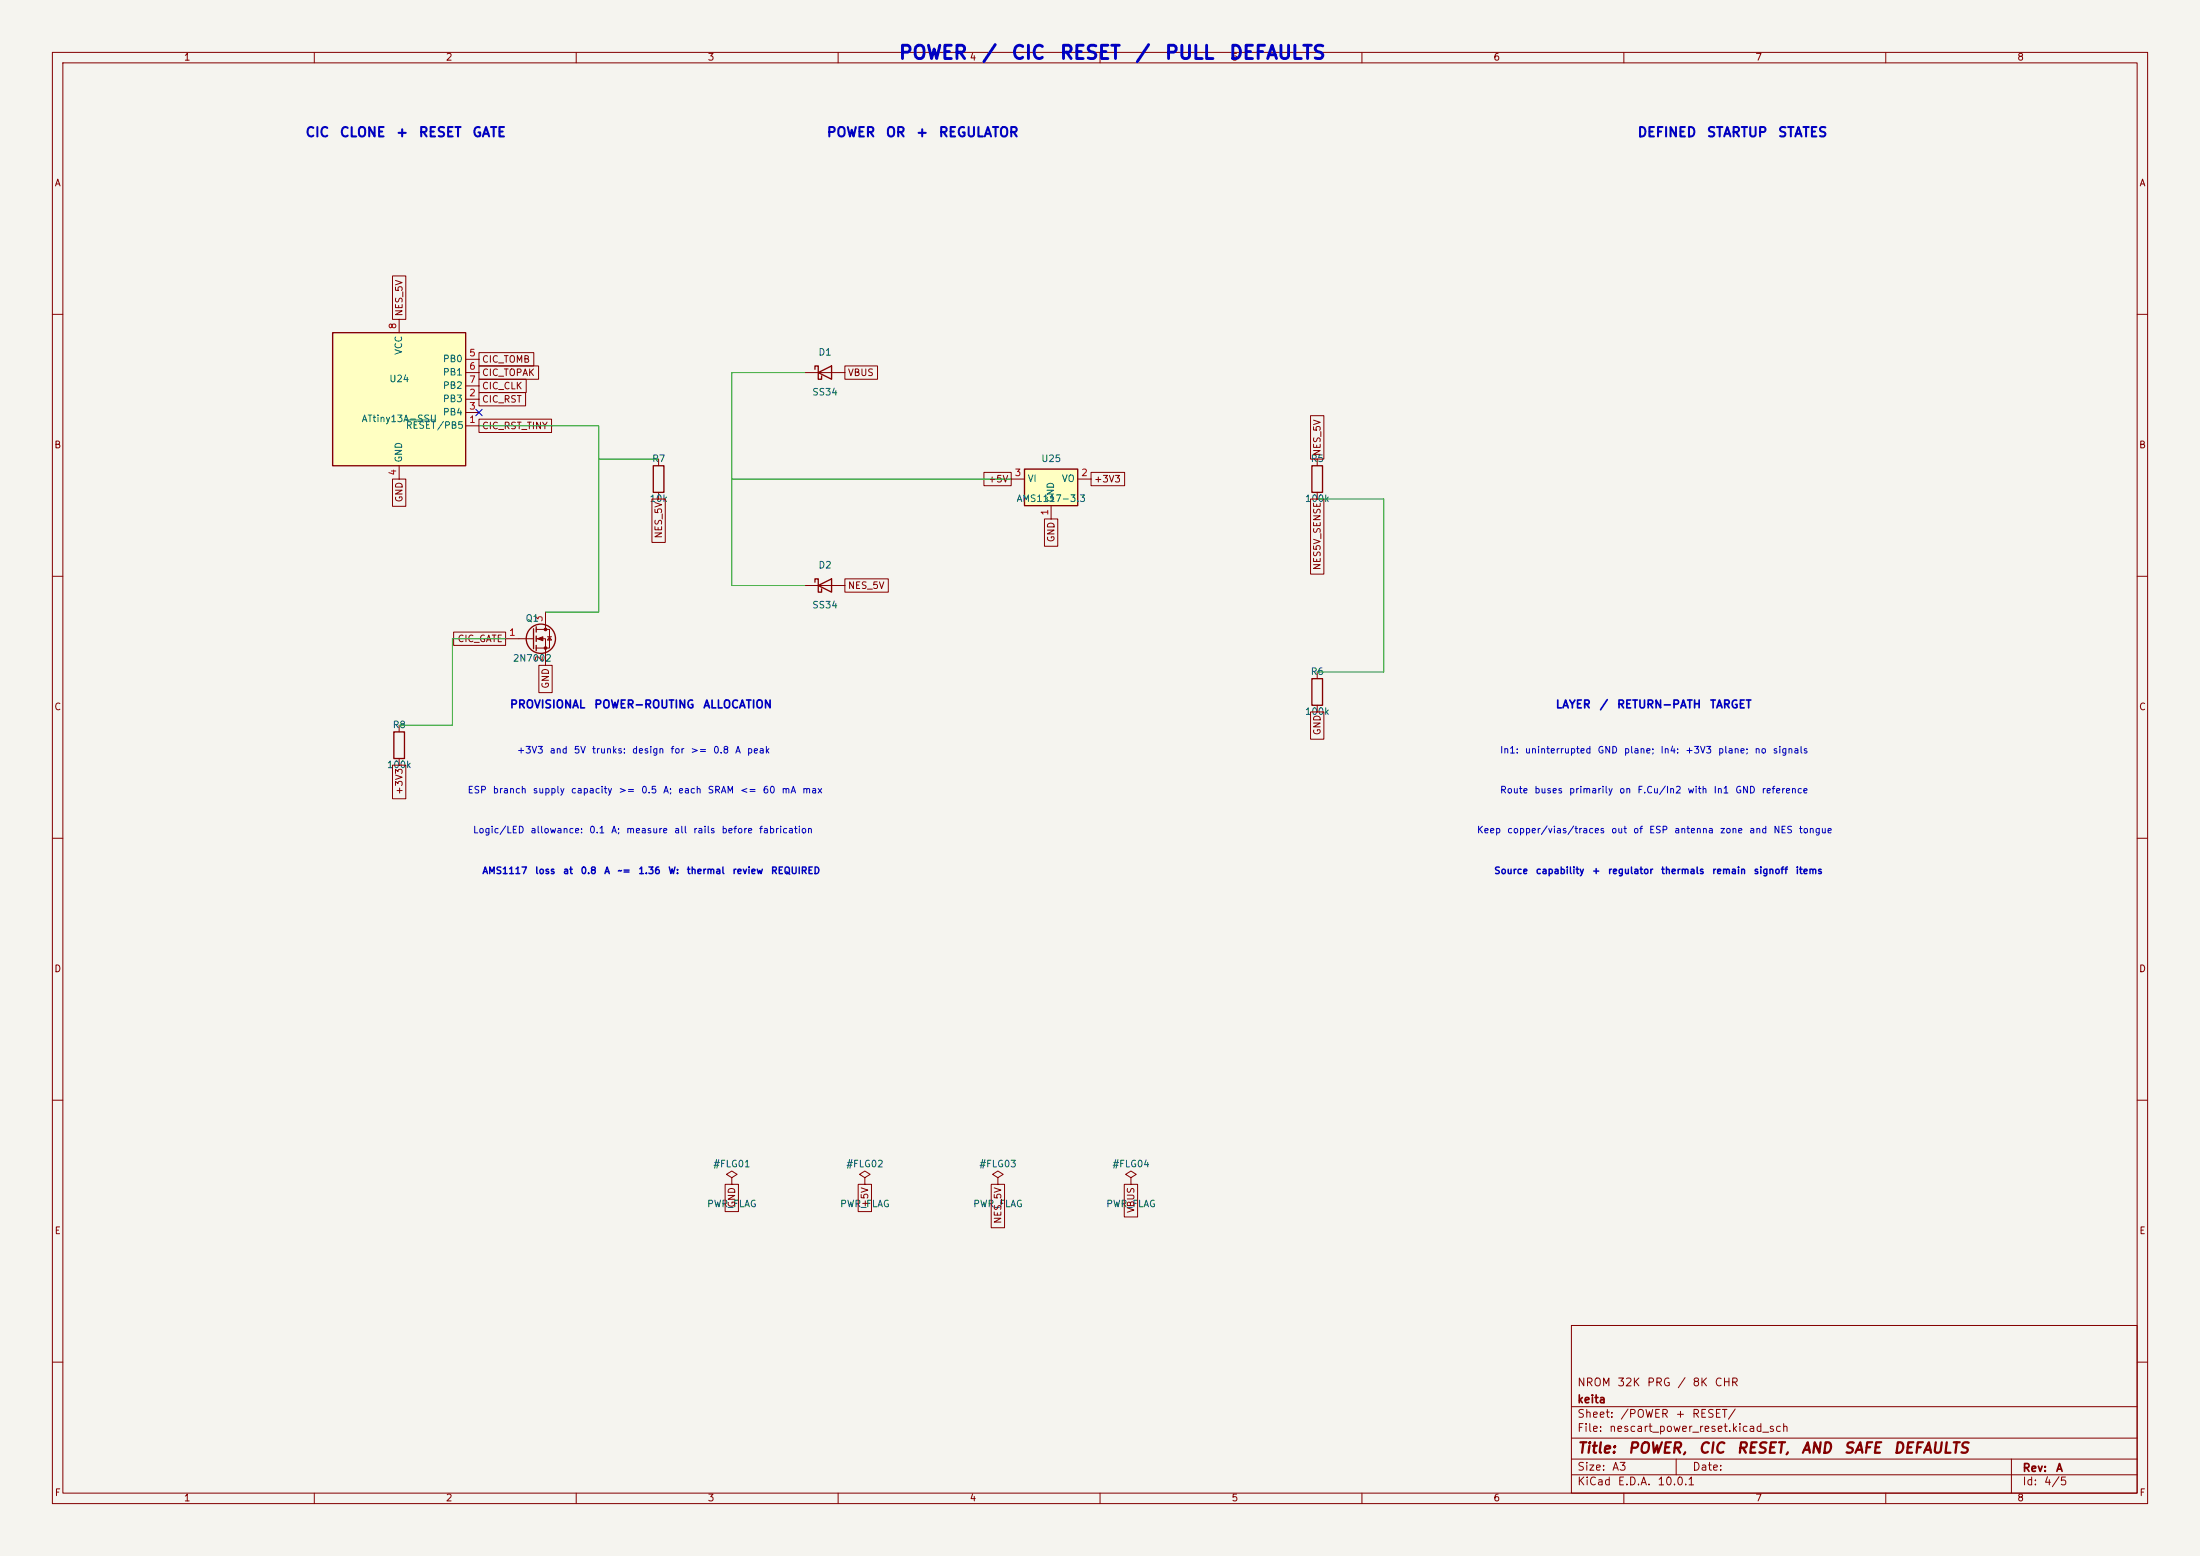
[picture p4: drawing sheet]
<svg xmlns="http://www.w3.org/2000/svg" width="420mm" height="297mm" viewBox="0 0 420 297" stroke-linecap="round" stroke-linejoin="round" font-family="sans-serif">
<path d="M0 0h420v297h-420z" fill="#f5f4ef" stroke="#f5f4ef" stroke-width=".19"/>
<g fill="none" stroke="#840000" stroke-width=".19">
<path d="M10 10h400v277h-400zM12 12h396v273h-396zM60 10v2M110 10v2M160 10v2M210 10v2M260 10v2M310 10v2M360 10v2M10 60h2M408 60h2M10 110h2"/>
<path d="M408 110h2M10 160h2M408 160h2M10 210h2M408 210h2M300 253h108v32h-108zM10 260h2M300 278.5h108M300 274.5h108M300 268.5h108M320 278.5v3M384 278.5v6.5"/>
<path d="M408 260h2M60 285v2M110 285v2M160 285v2M210 285v2M260 285v2M300 281.5h108M310 285v2M360 285v2"/>
</g>
<path d="M63.5 63.5h25.4v25.4h-25.4z" fill="#ffffc2"/>
<g fill="none" stroke="#840000" stroke-width=".25">
<path d="M63.5 63.5h25.4v25.4h-25.4zM155.6 70.5v-.6h.6v2.5h.6v-.6M156.2 71.1l2.5-1.2v2.5zM124.7 88.9h2v5.1h-2zM250.4 88.9h2.1v5.1h-2.1zM102.4 119.6v1.1M155.6 111.1v-.6h.6v2.5h.6v-.6M156.2 111.8l2.5-1.3v2.5zM75.2 139.7h2v5.1h-2zM101.9 120v3.8M102.4 121.4v1M102.4 123.2v1"/>
<path d="M250.4 129.5h2.1v5.1h-2.1z"/>
<circle cx="103.3" cy="121.9" r="2.79"/>
</g>
<g fill="none" stroke="#840000" stroke-width=".19">
<path d="M76.2 61v2.5M88.9 76.2h2.5M88.9 78.7h2.5M88.9 68.6h2.5M88.9 71.1h2.5M88.9 73.7h2.5M153.7 71.1h7.6M76.2 88.9v2.5M88.9 81.3h2.5M125.7 87.6v1.3M125.7 94v1.3M251.5 87.6v1.3"/>
<path d="M251.5 94v1.3M104.1 116.8v3.3M153.7 111.8h7.6M76.2 138.4v1.3M96.5 121.9h5.4M102.4 120.1h2.5v3.6h-2.5M102.4 121.9h1.7v5.1M104.5 121.5h.8M104.9 121.5l.4 .7h-.8zM251.5 128.3v1.2M251.5 134.6v1.3M76.2 144.8v1.3"/>
<path d="M139.7 224.8l1-.6-1-.7-1 .7 1 .6v1.3M139.7 226.1h.1M165.1 224.8l1-.6-1-.7-1 .7 1 .6v1.3M165.1 226.1h.1M190.5 224.8l1-.6-1-.7-1 .7 1 .6v1.3M190.5 226.1h.1M215.9 224.8l1-.6-1-.7-1 .7 1 .6v1.3M215.9 226.1h.1"/>
</g>
<path d="M77.5 80.2h5.7" fill="none" stroke="#006464" stroke-width=".19"/>
<g fill="#840000" stroke="#840000" stroke-width=".19">
<path d="M102.6 121.9l1-.4v.8z"/>
<circle cx="104.1" cy="120.1" r=".25"/>
<circle cx="104.1" cy="123.7" r=".25"/>
</g>
<path d="M195.6 89.5h10.1v7h-10.1z" fill="#ffffc2"/>
<path d="M195.6 89.5h10.1v7h-10.1z" fill="none" stroke="#840000" stroke-width=".25"/>
<g fill="none" stroke="#840000" stroke-width=".19">
<path d="M74.9 52.7h2.6v8.3h-2.6zM91.4 67.3h10.5v2.6h-10.5zM91.4 69.8h11.4v2.6h-11.4zM91.4 72.4h9.1v2.5h-9.1zM91.4 74.9h8.9v2.6h-8.9zM161.3 69.8h6.2v2.6h-6.2zM250.2 79.3h2.5v8.3h-2.5zM74.9 91.4h2.6v5.2h-2.6zM91.4 80h13.9v2.6h-13.9zM124.5 95.3h2.5v8.2h-2.5zM187.8 90.2h5.2v2.5h-5.2zM193 91.4h2.6"/>
<path d="M199.4 99.1h2.5v5.2h-2.5zM200.7 96.5v2.6M205.7 91.4h2.6M208.3 90.2h6.4v2.5h-6.4zM250.2 95.3h2.5v14.3h-2.5zM161.3 110.5h8.3v2.5h-8.3zM86.6 120.6h9.9v2.6h-9.9zM102.9 127h2.5v5.2h-2.5zM250.2 135.9h2.5v5.2h-2.5zM74.9 146.1h2.6v6.4h-2.6zM138.4 226.1h2.6v5.2h-2.6zM163.8 226.1h2.6v5.2h-2.6z"/>
<path d="M189.2 226.1h2.6v8.2h-2.6zM214.6 226.1h2.6v6.2h-2.6z"/>
</g>
<path d="M153.7 71.1h-14v40.7h14M91.4 81.3h22.9v35.5h-10.2M114.3 87.6h11.4M139.7 91.4h53.3M251.5 95.3h12.7v33h-12.7M96.5 121.9h-10.1v16.5h-10.2" fill="none" stroke="#009600" stroke-width=".19"/>
<path d="M90.8 78.1l1.2 1.2M92 78.1l-1.2 1.2" fill="none" stroke="#000084" stroke-width=".19"/>
<g font-size="2.5" fill="#0000c2">
<text x="171.4" y="11.9">POWER</text>
<text x="187.3" y="11.9">/</text>
<text x="192.9" y="11.9">CIC</text>
<text x="202.2" y="11.9">RESET</text>
<text x="216.6" y="11.9">/</text>
<text x="222.2" y="11.9">PULL</text>
<text x="234.5" y="11.9">DEFAULTS</text>
</g>
<g font-size="2" fill="#840000">
<text x="301" y="277.9">Title:</text>
<text x="310.6" y="277.9">POWER,</text>
<text x="324.1" y="277.9">CIC</text>
<text x="331.4" y="277.9">RESET,</text>
<text x="343.7" y="277.9">AND</text>
<text x="351.8" y="277.9">SAFE</text>
<text x="361.3" y="277.9">DEFAULTS</text>
</g>
<g font-size="1.8" fill="#0000c2">
<text x="58.2" y="26.6">CIC</text>
<text x="64.7" y="26.6">CLONE</text>
<text x="75.5" y="26.6">+</text>
<text x="79.8" y="26.6">RESET</text>
<text x="90" y="26.6">GATE</text>
<text x="157.7" y="26.6">POWER</text>
<text x="169" y="26.6">OR</text>
<text x="174.8" y="26.6">+</text>
<text x="179.1" y="26.6">REGULATOR</text>
<text x="312.5" y="26.6">DEFINED</text>
<text x="325.7" y="26.6">STARTUP</text>
<text x="339.3" y="26.6">STATES</text>
</g>
<g font-size="1.5" fill="#0000c2">
<text x="97.2" y="135.6">PROVISIONAL</text>
<text x="113.3" y="135.6">POWER-ROUTING</text>
<text x="134.1" y="135.6">ALLOCATION</text>
<text x="296.9" y="135.6">LAYER</text>
<text x="305.3" y="135.6">/</text>
<text x="308.6" y="135.6">RETURN-PATH</text>
<text x="326.3" y="135.6">TARGET</text>
</g>
<g font-size="1.5" fill="#840000">
<text x="301" y="268.2">keita</text>
<text x="301" y="265">NROM</text>
<text x="308.6" y="265">32K</text>
<text x="314.3" y="265">PRG</text>
<text x="320.1" y="265">/</text>
<text x="323" y="265">8K</text>
<text x="327.2" y="265">CHR</text>
<text x="301" y="273.7">File:</text>
<text x="301" y="271">Sheet:</text>
<text x="307.1" y="273.7">nescart_power_reset.kicad_sch</text>
<text x="309.2" y="271">/POWER</text>
<text x="319.7" y="271">+</text>
<text x="322.9" y="271">RESET/</text>
<text x="301" y="281.1">Size:</text>
<text x="307.6" y="281.1">A3</text>
<text x="323" y="281.1">Date:</text>
<text x="386" y="281.3">Rev:</text>
<text x="392.4" y="281.3">A</text>
<text x="301" y="283.9">KiCad</text>
<text x="308.7" y="283.9">E.D.A.</text>
<text x="316.3" y="283.9">10.0.1</text>
<text x="386" y="283.9">Id:</text>
<text x="390.1" y="283.9">4/5</text>
</g>
<g font-size="1.3" fill="#840000">
<text x="35" y="11.9">1</text>
<text x="85" y="11.9">2</text>
<text x="135" y="11.9">3</text>
<text x="185" y="11.9">4</text>
<text x="235" y="11.9">5</text>
<text x="285" y="11.9">6</text>
<text x="335" y="11.9">7</text>
<text x="385" y="11.9">8</text>
<text x="10.3" y="35.9">A</text>
<text x="408.3" y="35.9">A</text>
<text x="77.2" y="60.5" transform="rotate(-90 77.2 60.5)">NES_5V</text>
<text x="91.9" y="69.5">CIC_TOMB</text>
<text x="91.9" y="72.1">CIC_TOPAK</text>
<text x="91.9" y="74.6">CIC_CLK</text>
<text x="91.9" y="77.2">CIC_RST</text>
<text x="161.8" y="72.1">VBUS</text>
<text x="91.9" y="82.2">CIC_RST_TINY</text>
<text x="10.3" y="85.9">B</text>
<text x="252.4" y="87.2" transform="rotate(-90 252.4 87.2)">NES_5V</text>
<text x="408.2" y="85.9">B</text>
<text x="77.2" y="96" transform="rotate(-90 77.2 96)">GND</text>
<text x="188.5" y="92.4">+5V</text>
<text x="208.8" y="92.4">+3V3</text>
<text x="126.7" y="102.9" transform="rotate(-90 126.7 102.9)">NES_5V</text>
<text x="201.6" y="103.6" transform="rotate(-90 201.6 103.6)">GND</text>
<text x="161.8" y="112.7">NES_5V</text>
<text x="252.4" y="108.9" transform="rotate(-90 252.4 108.9)">NES5V_SENSE</text>
<text x="87.3" y="122.9">CIC_GATE</text>
<text x="105.1" y="131.6" transform="rotate(-90 105.1 131.6)">GND</text>
<text x="10.3" y="135.9">C</text>
<text x="408.2" y="135.9">C</text>
<text x="252.4" y="140.4" transform="rotate(-90 252.4 140.4)">GND</text>
<text x="77.2" y="151.8" transform="rotate(-90 77.2 151.8)">+3V3</text>
<text x="10.3" y="185.9">D</text>
<text x="408.2" y="185.9">D</text>
<text x="140.7" y="230.6" transform="rotate(-90 140.7 230.6)">GND</text>
<text x="166.1" y="230.6" transform="rotate(-90 166.1 230.6)">+5V</text>
<text x="191.5" y="233.7" transform="rotate(-90 191.5 233.7)">NES_5V</text>
<text x="216.9" y="231.6" transform="rotate(-90 216.9 231.6)">VBUS</text>
<text x="10.3" y="235.9">E</text>
<text x="408.3" y="235.9">E</text>
<text x="10.3" y="285.9">F</text>
<text x="35" y="286.9">1</text>
<text x="85" y="286.9">2</text>
<text x="135" y="286.9">3</text>
<text x="185" y="286.9">4</text>
<text x="235" y="286.9">5</text>
<text x="285" y="286.9">6</text>
<text x="335" y="286.9">7</text>
<text x="385" y="286.9">8</text>
<text x="408.3" y="285.9">F</text>
</g>
<g font-size="1.3" fill="#a90000">
<text x="75.9" y="62.9" transform="rotate(-90 75.9 62.9)">8</text>
<text x="89.5" y="68.3">5</text>
<text x="89.5" y="70.9">6</text>
<text x="89.5" y="75.9">2</text>
<text x="89.5" y="73.4">7</text>
<text x="89.5" y="81">1</text>
<text x="89.5" y="78.5">3</text>
<text x="75.9" y="90.9" transform="rotate(-90 75.9 90.9)">4</text>
<text x="193.6" y="91.2">3</text>
<text x="206.3" y="91.2">2</text>
<text x="200.4" y="98.5" transform="rotate(-90 200.4 98.5)">1</text>
<text x="103.9" y="118.8" transform="rotate(-90 103.9 118.8)">3</text>
<text x="97.1" y="121.7">1</text>
<text x="103.9" y="126.4" transform="rotate(-90 103.9 126.4)">2</text>
</g>
<g font-size="1.3" fill="#006464">
<text x="77.1" y="67.8" transform="rotate(-90 77.1 67.8)">VCC</text>
<text x="84.4" y="69.4">PB0</text>
<text x="84.4" y="72">PB1</text>
<text x="156.1" y="68.2">D1</text>
<text x="74.2" y="73.3">U24</text>
<text x="84.4" y="77.1">PB3</text>
<text x="84.4" y="74.5">PB2</text>
<text x="155" y="75.8">SS34</text>
<text x="68.9" y="80.9">ATtiny13A-SSU</text>
<text x="77.4" y="82.1">RESET/PB5</text>
<text x="84.4" y="79.6">PB4</text>
<text x="77.1" y="88.4" transform="rotate(-90 77.1 88.4)">GND</text>
<text x="124.4" y="88.5">R7</text>
<text x="198.7" y="88.5">U25</text>
<text x="250.1" y="88.5">R5</text>
<text x="196.1" y="92.3">VI</text>
<text x="202.6" y="92.3">VO</text>
<text x="123.9" y="96.1">10k</text>
<text x="194" y="96.1">AMS1117-3.3</text>
<text x="201.5" y="96" transform="rotate(-90 201.5 96)">GND</text>
<text x="249" y="96.1">100k</text>
<text x="156.1" y="108.8">D2</text>
<text x="100.2" y="119">Q1</text>
<text x="155" y="116.4">SS34</text>
<text x="97.8" y="126.6">2N7002</text>
<text x="250.1" y="129.1">R6</text>
<text x="249" y="136.8">100k</text>
<text x="74.9" y="139.3">R8</text>
<text x="73.8" y="146.9">100k</text>
<text x="136.1" y="223.1">#FLG01</text>
<text x="161.5" y="223.1">#FLG02</text>
<text x="186.9" y="223.1">#FLG03</text>
<text x="212.3" y="223.1">#FLG04</text>
<text x="134.9" y="230.7">PWR_FLAG</text>
<text x="160.3" y="230.7">PWR_FLAG</text>
<text x="185.7" y="230.7">PWR_FLAG</text>
<text x="211.1" y="230.7">PWR_FLAG</text>
</g>
<g font-size="1.3" fill="#0000c2">
<text x="98.6" y="144.1">+3V3</text>
<text x="104.8" y="144.1">and</text>
<text x="109.4" y="144.1">5V</text>
<text x="112.9" y="144.1">trunks:</text>
<text x="120.5" y="144.1">design</text>
<text x="127.9" y="144.1">for</text>
<text x="131.7" y="144.1">&gt;=</text>
<text x="136" y="144.1">0.8</text>
<text x="140.2" y="144.1">A</text>
<text x="142.5" y="144.1">peak</text>
<text x="286.3" y="144.1">In1:</text>
<text x="291" y="144.1">uninterrupted</text>
<text x="304.9" y="144.1">GND</text>
<text x="309.9" y="144.1">plane;</text>
<text x="316.9" y="144.1">In4:</text>
<text x="321.6" y="144.1">+3V3</text>
<text x="327.9" y="144.1">plane;</text>
<text x="334.8" y="144.1">no</text>
<text x="338.3" y="144.1">signals</text>
<text x="89.2" y="151.7">ESP</text>
<text x="94" y="151.7">branch</text>
<text x="101.6" y="151.7">supply</text>
<text x="108.9" y="151.7">capacity</text>
<text x="118" y="151.7">&gt;=</text>
<text x="122.3" y="151.7">0.5</text>
<text x="126.5" y="151.7">A;</text>
<text x="129.3" y="151.7">each</text>
<text x="135" y="151.7">SRAM</text>
<text x="141.2" y="151.7">&lt;=</text>
<text x="145.5" y="151.7">60</text>
<text x="149.1" y="151.7">mA</text>
<text x="153" y="151.7">max</text>
<text x="286.3" y="151.7">Route</text>
<text x="292.8" y="151.7">buses</text>
<text x="299.4" y="151.7">primarily</text>
<text x="309" y="151.7">on</text>
<text x="312.5" y="151.7">F.Cu/In2</text>
<text x="322" y="151.7">with</text>
<text x="327" y="151.7">In1</text>
<text x="331.2" y="151.7">GND</text>
<text x="336.2" y="151.7">reference</text>
<text x="90.2" y="159.4">Logic/LED</text>
<text x="101.2" y="159.4">allowance:</text>
<text x="112.4" y="159.4">0.1</text>
<text x="116.6" y="159.4">A;</text>
<text x="119.4" y="159.4">measure</text>
<text x="128.6" y="159.4">all</text>
<text x="132.2" y="159.4">rails</text>
<text x="137.6" y="159.4">before</text>
<text x="144.8" y="159.4">fabrication</text>
<text x="281.8" y="159.4">Keep</text>
<text x="287.6" y="159.4">copper/vias/traces</text>
<text x="307.5" y="159.4">out</text>
<text x="311.7" y="159.4">of</text>
<text x="314.7" y="159.4">ESP</text>
<text x="319.5" y="159.4">antenna</text>
<text x="328.2" y="159.4">zone</text>
<text x="333.8" y="159.4">and</text>
<text x="338.4" y="159.4">NES</text>
<text x="343.3" y="159.4">tongue</text>
<text x="92" y="167.1">AMS1117</text>
<text x="102" y="167.1">loss</text>
<text x="107.4" y="167.1">at</text>
<text x="110.7" y="167.1">0.8</text>
<text x="115.2" y="167.1">A</text>
<text x="117.8" y="167.1">~=</text>
<text x="121.8" y="167.1">1.36</text>
<text x="127.5" y="167.1">W:</text>
<text x="131" y="167.1">thermal</text>
<text x="139.7" y="167.1">review</text>
<text x="147.1" y="167.1">REQUIRED</text>
<text x="285.1" y="167.1">Source</text>
<text x="293.1" y="167.1">capability</text>
<text x="303.8" y="167.1">+</text>
<text x="306.9" y="167.1">regulator</text>
<text x="317" y="167.1">thermals</text>
<text x="326.7" y="167.1">remain</text>
<text x="334.7" y="167.1">signoff</text>
<text x="342.7" y="167.1">items</text>
</g>
</svg>
